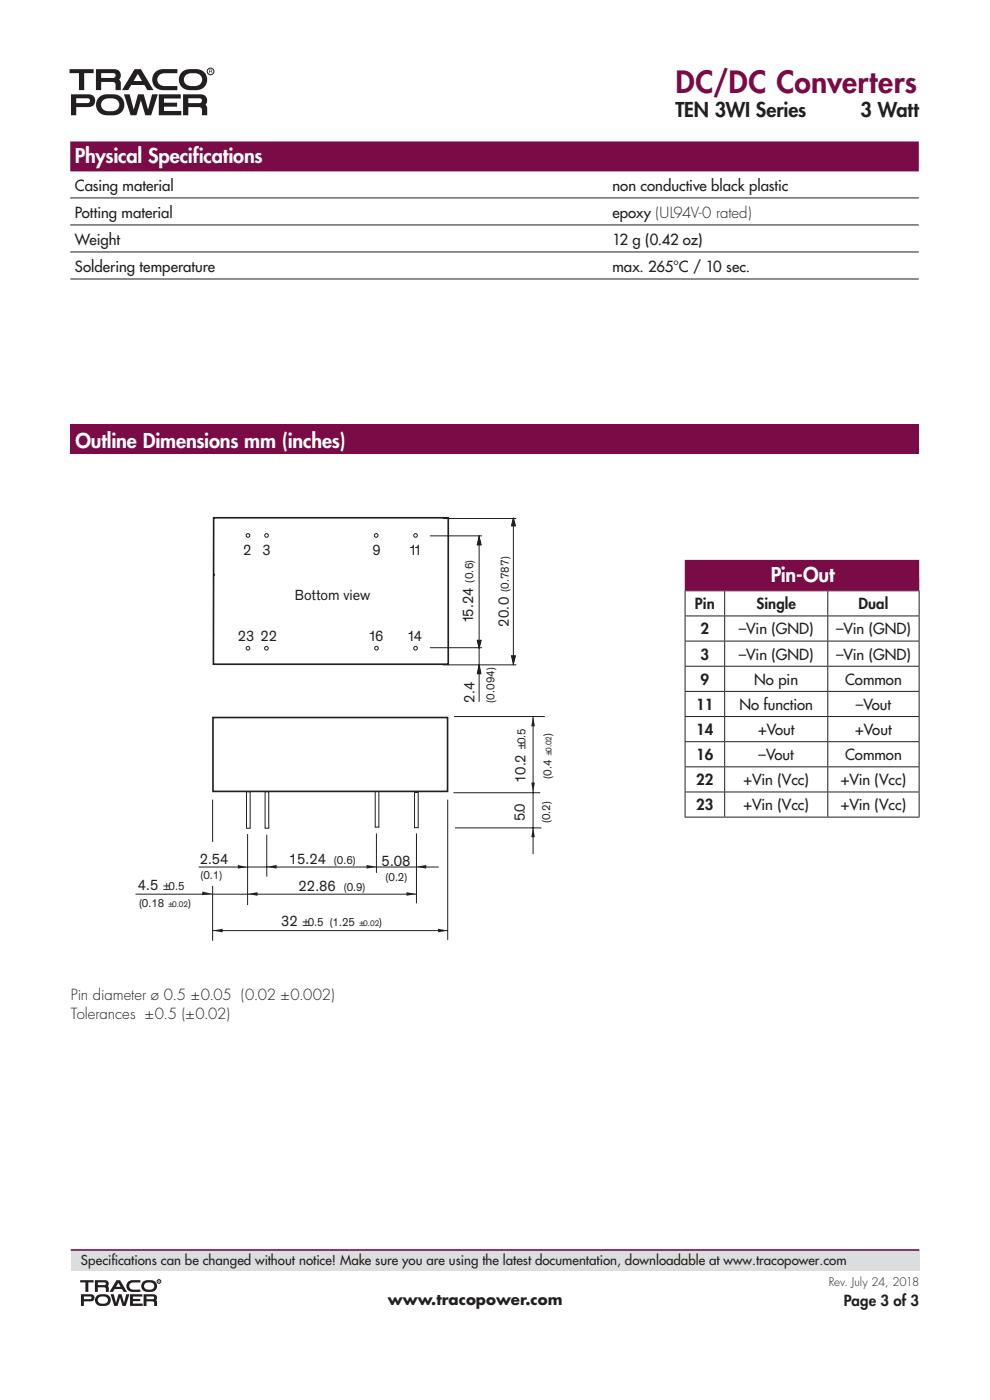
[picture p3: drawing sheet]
<svg xmlns="http://www.w3.org/2000/svg" width="210mm" height="297mm" viewBox="0 0 210 297" stroke-linecap="round" stroke-linejoin="round" font-family="sans-serif">
<g fill="#231f20">
<path d="M33.1 15.2l1-.5h3.5v.8h-2.6a1.38 1.38 0 0 0-1.6 1.4 1.38 1.38 0 0 0 1.6 1.4h2.6v.8h-2.9a2.25 2.25 0 0 1-2.3-1.4 2.25 2.25 0 0 1 .7-2.5z"/>
<path d="M38.7 15.2a2.25 2.25 0 0 0-.6 2.5 2.25 2.25 0 0 0 2.2 1.4 3.3 3.3 0 0 0 3.2-.8 2.24 2.24 0 0 0 .2-2.4 2.24 2.24 0 0 0-2.1-1.2 3.8 3.8 0 0 0-2.9 .5zM39.3 16.1a2.66 2.66 0 0 1 3.3 0 1.38 1.38 0 0 1 .1 1.5 1.38 1.38 0 0 1-1.4 .7 1.91 1.91 0 0 1-2.2-1v-.8z"/>
<path d="M21.1 20.5a2.25 2.25 0 0 0-.6 2.6 2.25 2.25 0 0 0 2.3 1.4 3.3 3.3 0 0 0 3.1-.9 2.24 2.24 0 0 0 .2-2.4 2.24 2.24 0 0 0-2-1.2 3.8 3.8 0 0 0-3 .5zM21.7 21.4a2.66 2.66 0 0 1 3.4 0 1.37 1.37 0 0 1 0 1.6 1.37 1.37 0 0 1-1.4 .6 1.91 1.91 0 0 1-2.2-1v-.8z"/>
</g>
<circle cx="44.7" cy="15.2" r=".71" fill="none" stroke="#231f20" stroke-width=".21"/>
<g fill="#231f20">
<path d="M14.7 14.7h5.2v.8h-2v3.6h-1.1v-3.6h-2z"/>
<path d="M26.3 20h1.2l.9 3.2 .9-3.2h1.2l.9 3.2 .9-3.2h1.2l-1.4 4.5h-1.3l-.9-3.2-1 3.2h-1.2z"/>
<path d="M33.7 20h4.6v.9h-3.5v.9h2.8v.8h-2.8v.9h3.7v1h-4.8z"/>
<path d="M28.5 14.7l-2.6 4.4h1.3l.6-1.1h2.8l.7 1.1h1.3l-2.7-4.4zM29.2 15.7l.9 1.5h-1.8z"/>
<path d="M44.3 14.8h.7l-.1 .4 .1 .4-.2-.4h-.4v.4h-.1zM44.4 14.9v.2h.5v-.2z"/>
</g>
<g fill="#231f20">
<path d="M21.5 15.5v1h2.5a.52 .52 0 0 0 .5-.3 .52 .52 0 0 0-.2-.6zM20.4 14.7h3.8a1.32 1.32 0 0 1 1.3 .7 1.32 1.32 0 0 1-.2 1.5l.3 .4v1.8h-1.1v-.8a.69 .69 0 0 0-.7-.9h-2.3v1.7h-1.1z" fill-rule="evenodd"/>
<path d="M15.1 20v4.5h1.1v-1.8h2.5a1.36 1.36 0 0 0 1.5-1.3 1.36 1.36 0 0 0-1.5-1.4zM16.2 20.9h2.7a.52 .52 0 0 1 .2 .6 .52 .52 0 0 1-.5 .4h-2.4z" fill-rule="evenodd"/>
<path d="M38.8 20v4.5h1.1v-1.8h2.3a.66 .66 0 0 1 .6 .9v.9h1.2l-.1-1.9-.3-.4a1.32 1.32 0 0 0 .2-1.5 1.32 1.32 0 0 0-1.3-.7zM39.9 20.9h2.7a.53 .53 0 0 1 .2 .6 .53 .53 0 0 1-.5 .4h-2.4z" fill-rule="evenodd"/>
</g>
<path d="M15 265.2h180v4.4h-180z" fill="#dcdddf"/>
<path d="M15 265.2h180" fill="none" stroke="#77154d" stroke-width=".35"/>
<g fill="#231f20">
<path d="M27.3 271.8l.8-.2h1.7v.5h-1.5a.77 .77 0 0 0-.9 .7 .77 .77 0 0 0 .9 .8h1.5v.5h-1.7a1.26 1.26 0 0 1-1.2-.8 1.26 1.26 0 0 1 .4-1.5z"/>
<path d="M30.8 272.3l.7-.2a.85 .85 0 0 1 1 .2 .85 .85 0 0 1 0 1.1l-.7 .2a.85 .85 0 0 1-1-.2 .85 .85 0 0 1 0-1.1zM30.4 271.8a1.26 1.26 0 0 0-.4 1.5 1.26 1.26 0 0 0 1.3 .8 1.62 1.62 0 0 0 2-.9 1.24 1.24 0 0 0-1.3-1.6h-1.2z"/>
<path d="M21 275.3l.6-.3a.85 .85 0 0 1 1.1 .3 .85 .85 0 0 1 0 1l-.7 .3a.85 .85 0 0 1-1-.3 .85 .85 0 0 1 0-1zM20.6 274.8a1.26 1.26 0 0 0-.4 1.5 1.26 1.26 0 0 0 1.3 .8 1.62 1.62 0 0 0 1.9-.9 1.24 1.24 0 0 0-1.2-1.6h-1.2z"/>
</g>
<circle cx="33.7" cy="271.8" r=".4" fill="none" stroke="#231f20" stroke-width=".21"/>
<g fill="#231f20">
<path d="M17 271.6h2.9v.5h-1.2v2h-.6v-2h-1.1z"/>
<path d="M23.5 274.6h.6l.5 1.8 .5-1.8h.7l.5 1.8 .5-1.8h.7l-.8 2.4h-.7l-.5-1.7-.6 1.7h-.7z"/>
<path d="M27.6 274.6h2.6v.5h-2v.5h1.5v.4h-1.5v.5h2.1v.5h-2.7z"/>
<path d="M25.1 272.1l.5 .9h-1zM24.7 271.6l-1.5 2.5h.8l.3-.6h1.6l.3 .6h.8l-1.5-2.5z"/>
<path d="M33.6 271.7v.1h.2zM33.5 271.6l.4 .1v.4l-.1-.2-.3 .2z"/>
</g>
<g fill="#231f20">
<path d="M20.1 271.6h2.2a.73 .73 0 0 1 .7 .4 .73 .73 0 0 1-.1 .8l.2 .5v.8h-.6v-.4a.4 .4 0 0 0-.4-.6h-1.3v1h-.7zM20.8 272.1v.5h1.4l.3-.3-.3-.2z" fill-rule="evenodd"/>
<path d="M17.8 275l1.5 .1 .1 .4-.3 .1h-1.3zM17.2 274.6v2.4h.6v-.9h1.4a.76 .76 0 0 0 .8-.8 .76 .76 0 0 0-.8-.7z" fill-rule="evenodd"/>
<path d="M31.1 275l1.5 .1 .1 .4-.3 .1h-1.3zM30.5 274.6v2.4h.6v-.9h1.2a.71 .71 0 0 1 .4 .9h.6v-.7l-.2-.5 .2-.2a.74 .74 0 0 0-.8-1z" fill-rule="evenodd"/>
</g>
<path d="M14.9 33.2h180" fill="none" stroke="#7b0b46" stroke-width="6.3" stroke-linecap="butt"/>
<path d="M14.9 42h180M14.9 47.7h180M14.9 53.5h180M14.9 59.2h180" fill="none" stroke="#231f20" stroke-width=".21"/>
<path d="M15 90h180v6.3h-180z" fill="#7b0b46"/>
<path d="M15 96.5h180" fill="none" stroke="#fff" stroke-width=".21"/>
<g fill="none" stroke="#231f20" stroke-width=".21">
<path d="M145.3 125.3h49.7M145.3 130.7h49.7M145.3 136h49.7M145.3 125.4v5.2M145.3 130.7v5.2M145.3 136.1v5.2M153.7 125.4v5.2M153.7 130.7v5.2M153.7 136.1v5.2M175.6 125.4v5.2M175.6 130.7v5.2M175.6 136.1v5.2"/>
<path d="M195 125.4v5.2M195 130.7v5.2M195 136.1v5.2M145.3 141.3h49.7M145.3 146.7h49.7M145.3 152h49.7M145.3 157.3h49.7M145.3 141.4v5.2M145.3 146.7v5.2M145.3 152.1v5.2M145.3 157.4v5.2M153.7 141.4v5.2"/>
<path d="M153.7 146.7v5.2M153.7 152.1v5.2M153.7 157.4v5.2M175.6 141.4v5.2M175.6 146.7v5.2M175.6 152.1v5.2M175.6 157.4v5.2M195 141.4v5.2M195 146.7v5.2M195 152.1v5.2M195 157.4v5.2M145.3 162.7h49.7"/>
<path d="M145.3 168h49.7M145.3 173.3h49.7M145.3 162.7v5.2M145.3 168.1v5.2M153.7 162.7v5.2M153.7 168.1v5.2M175.6 162.7v5.2M175.6 168.1v5.2M195 162.7v5.2M195 168.1v5.2"/>
</g>
<path d="M145.3 118.8h49.7v6.5h-49.7z" fill="#7b0b46"/>
<g fill="#fff" stroke="#231f20" stroke-width=".21">
<path d="M79.6 167.8h.8v7.7h-.8z"/>
<path d="M56.2 168h.8v7.7h-.8z"/>
<path d="M52.3 168h.8v7.7h-.8z"/>
<path d="M87.9 168.1h.8v7.5h-.8z"/>
</g>
<path d="M45.2 152.2h49.7v15.7h-49.7z" fill="#fff" stroke="#231f20" stroke-width=".35"/>
<path d="M45.3 109.8h49.8v31.1h-49.8z" fill="#fff"/>
<path d="M45.3 109.8h49.8v31.1h-49.8z" fill="none" stroke="#231f20" stroke-width=".35"/>
<g fill="none" stroke="#231f20" stroke-width=".21">
<path d="M94 110h15.4M108.9 110v31M94 141h15.4M96.3 152h19.3M113.1 152v29.2M45.1 169.6v9M52.5 176.9v15.1M56.6 177.1v8.9M79.8 176.8v8.4M88.3 176.8v14.8M95 169.6v29.8M96.2 168.2h18.4"/>
<path d="M96.5 175.6h18.3M28.8 189.7h59.5M42.1 183.9h51M45.1 187.9v11.7M45.1 197.4h49.9"/>
<circle cx="52.6" cy="113.6" r=".39"/>
<circle cx="56.5" cy="113.6" r=".39"/>
<circle cx="79.8" cy="113.6" r=".39"/>
<circle cx="88.1" cy="113.6" r=".39"/>
<circle cx="52.6" cy="137.5" r=".39"/>
<circle cx="56.5" cy="137.5" r=".39"/>
<circle cx="79.9" cy="137.5" r=".39"/>
<circle cx="88.1" cy="137.5" r=".39"/>
</g>
<g fill="#231f20">
<path d="M108.9 110l.4 1.4h-.7z"/>
<path d="M108.9 109.9l.5 1.7h-.9z"/>
</g>
<path d="M108.9 109.9l.5 1.7h-.9z" fill="none" stroke="#231f20" stroke-width=".21"/>
<g fill="#231f20">
<path d="M108.6 139.6h.7l-.4 1.4z"/>
<path d="M108.5 139.1h.9l-.5 1.7z"/>
</g>
<path d="M91.3 113.7h10.9M101.6 113.7v23.7M91.3 137.4h10.9M108.5 139.1h.9l-.5 1.7z" fill="none" stroke="#231f20" stroke-width=".21"/>
<g fill="#231f20">
<path d="M101.6 113.7l.4 1.4h-.7z"/>
<path d="M101.6 113.9l.5 1.7h-.9z"/>
</g>
<path d="M101.6 113.9l.5 1.7h-.9z" fill="none" stroke="#231f20" stroke-width=".21"/>
<g fill="#231f20">
<path d="M101.3 136h.7l-.4 1.4z"/>
<path d="M101.2 135.8h.9l-.5 1.8z"/>
</g>
<path d="M101.2 135.8h.9l-.5 1.8zM101.6 137.4v11.4M101.6 141l.4 1.9h-.7z" fill="none" stroke="#231f20" stroke-width=".21"/>
<g fill="#231f20">
<path d="M101.6 140.9l.5 2.1h-.9z"/>
<path d="M42.9 189.1l2.1 .5-2.1 .3z"/>
<path d="M45.2 197.4l2-.4v.8z"/>
<path d="M56.6 183.9l2.1-.4v.8z"/>
<path d="M77.8 183.5l2 .4-2 .4z"/>
<path d="M86.2 189.3l2.1 .4-2.1 .3z"/>
<path d="M92.9 197l2.1 .4-2.1 .4z"/>
<path d="M88.3 183.9l2.1-.4v.8z"/>
<path d="M50.5 183.5l2 .5-2.1 .3z"/>
<path d="M52.6 189.7l2-.4v.7z"/>
<path d="M113.1 175.5l.4 2.1h-.8z"/>
<path d="M113.1 152l.4 2.1h-.8z"/>
<path d="M112.7 166h.8l-.4 2.1z"/>
</g>
<text font-size="6.3" fill="#7b0b46" x="143.3" y="19.8">DC/DC Converters</text>
<g font-size="4.2" fill="#231f20">
<text x="143.3" y="24.7">TEN 3WI Series</text>
<text x="182.6" y="24.7">3 Watt</text>
</g>
<g font-size="4.2" fill="#fff">
<text x="15.9" y="34.7">Physical Specifications</text>
<text x="16" y="94.9">Outline Dimensions mm (inches)</text>
<text x="163.5" y="123.5">Pin-Out</text>
</g>
<g font-size="3.2" fill="#231f20">
<text x="15.9" y="40.4">Casing material</text>
<text x="129.9" y="40.4">non conductive black plastic</text>
<text x="15.9" y="46.2">Potting material</text>
<text x="129.9" y="46.2">epoxy (UL94V-0 rated)</text>
<text x="15.9" y="51.9">Weight</text>
<text x="129.9" y="51.9">12 g (0.42 oz)</text>
<text x="15.9" y="57.6">Soldering temperature</text>
<text x="129.9" y="57.6">max. 265°C / 10 sec.</text>
<text x="51.6" y="117.8">2</text>
<text x="55.7" y="117.8">3</text>
<text x="79" y="117.8">9</text>
<text x="86.7" y="117.8">11</text>
<text x="62.6" y="127.2">Bottom view</text>
<text x="147.4" y="129.3">Pin</text>
<text x="160.5" y="129.3">Single</text>
<text x="182.1" y="129.3">Dual</text>
<text x="50.4" y="136">23</text>
<text x="55.2" y="136">22</text>
<text x="78.2" y="136">16</text>
<text x="86.3" y="136">14</text>
<text x="100.4" y="132.2" transform="rotate(-90 100.4 132.2)">15.24</text>
<text x="107.9" y="132.9" transform="rotate(-90 107.9 132.9)">20.0</text>
<text x="148.6" y="134.6">2</text>
<text x="156.7" y="134.6">–Vin (GND)</text>
<text x="177.3" y="134.6">–Vin (GND)</text>
<text x="148.6" y="139.9">3</text>
<text x="156.7" y="139.9">–Vin (GND)</text>
<text x="177.3" y="139.9">–Vin (GND)</text>
<text x="100.7" y="149" transform="rotate(-90 100.7 149)">2.4</text>
<text x="148.6" y="145.3">9</text>
<text x="160" y="145.3">No pin</text>
<text x="179.3" y="145.3">Common</text>
<text x="147.7" y="150.6">11</text>
<text x="147.7" y="155.9">14</text>
<text x="156.8" y="150.6">No function</text>
<text x="160.8" y="155.9">+Vout</text>
<text x="181.4" y="155.9">+Vout</text>
<text x="181.5" y="150.6">–Vout</text>
<text x="147.7" y="161.3">16</text>
<text x="160.9" y="161.3">–Vout</text>
<text x="179.3" y="161.3">Common</text>
<text x="111.4" y="166.2" transform="rotate(-90 111.4 166.2)">10.2</text>
<text x="147.7" y="166.6">22</text>
<text x="157.7" y="166.6">+Vin (Vcc)</text>
<text x="178.3" y="166.6">+Vin (Vcc)</text>
<text x="147.7" y="171.9">23</text>
<text x="157.7" y="171.9">+Vin (Vcc)</text>
<text x="178.3" y="171.9">+Vin (Vcc)</text>
<text x="111.3" y="174.1" transform="rotate(-90 111.3 174.1)">5.0</text>
<text x="42.4" y="183.3">2.54</text>
<text x="61.3" y="183.3">15.24</text>
<text x="80.9" y="183.7">5.08</text>
<text x="29.3" y="188.8">4.5</text>
<text x="63.3" y="189.1">22.86</text>
<text x="59.7" y="196.4">32</text>
<text x="15" y="212.2">Pin diameter ø 0.5 ±0.05 (0.02 ±0.002)</text>
<text x="15" y="216.2">Tolerances ±0.5 (±0.02)</text>
<text x="82.3" y="276.9">www.tracopower.com</text>
<text x="179" y="277">Page 3 of 3</text>
</g>
<g font-size="2.8" fill="#231f20">
<text x="17.2" y="268.3">Specif</text>
<text x="23.6" y="268.3">ications can be changed without notice! Make sure you are using the latest documentation, downloadable at www.tracopower.com</text>
</g>
<g font-size="2.5" fill="#231f20">
<text x="100.4" y="123.6" transform="rotate(-90 100.4 123.6)">(0.6)</text>
<text x="107.9" y="125.7" transform="rotate(-90 107.9 125.7)">(0.787)</text>
<text x="104.9" y="149.2" transform="rotate(-90 104.9 149.2)">(0.094)</text>
<text x="111.4" y="159.2" transform="rotate(-90 111.4 159.2)">±0.5</text>
<text x="117" y="156.1" transform="rotate(-90 117 156.1)">)</text>
<text x="117" y="165.2" transform="rotate(-90 117 165.2)">(0.4</text>
<text x="116.7" y="174.7" transform="rotate(-90 116.7 174.7)">(0.2)</text>
<text x="70.8" y="183.3">(0.6)</text>
<text x="34.5" y="188.8">±0.5</text>
<text x="42.5" y="186.5">(0.1)</text>
<text x="72.9" y="189.1">(0.9)</text>
<text x="81.8" y="186.9">(0.2)</text>
<text x="29.5" y="192.4">(0.18</text>
<text x="39.9" y="192.4">)</text>
<text x="64" y="196.4">±0.5 (1.25</text>
<text x="80.4" y="196.4">)</text>
<text x="175.8" y="272.9">Rev. July 24, 2018</text>
</g>
<g font-size="1.8" fill="#231f20">
<text x="117" y="160.4" transform="rotate(-90 117 160.4)">±0.02</text>
<text x="35.6" y="192.4">±0.02</text>
<text x="76.1" y="196.4">±0.02</text>
</g>
</svg>
